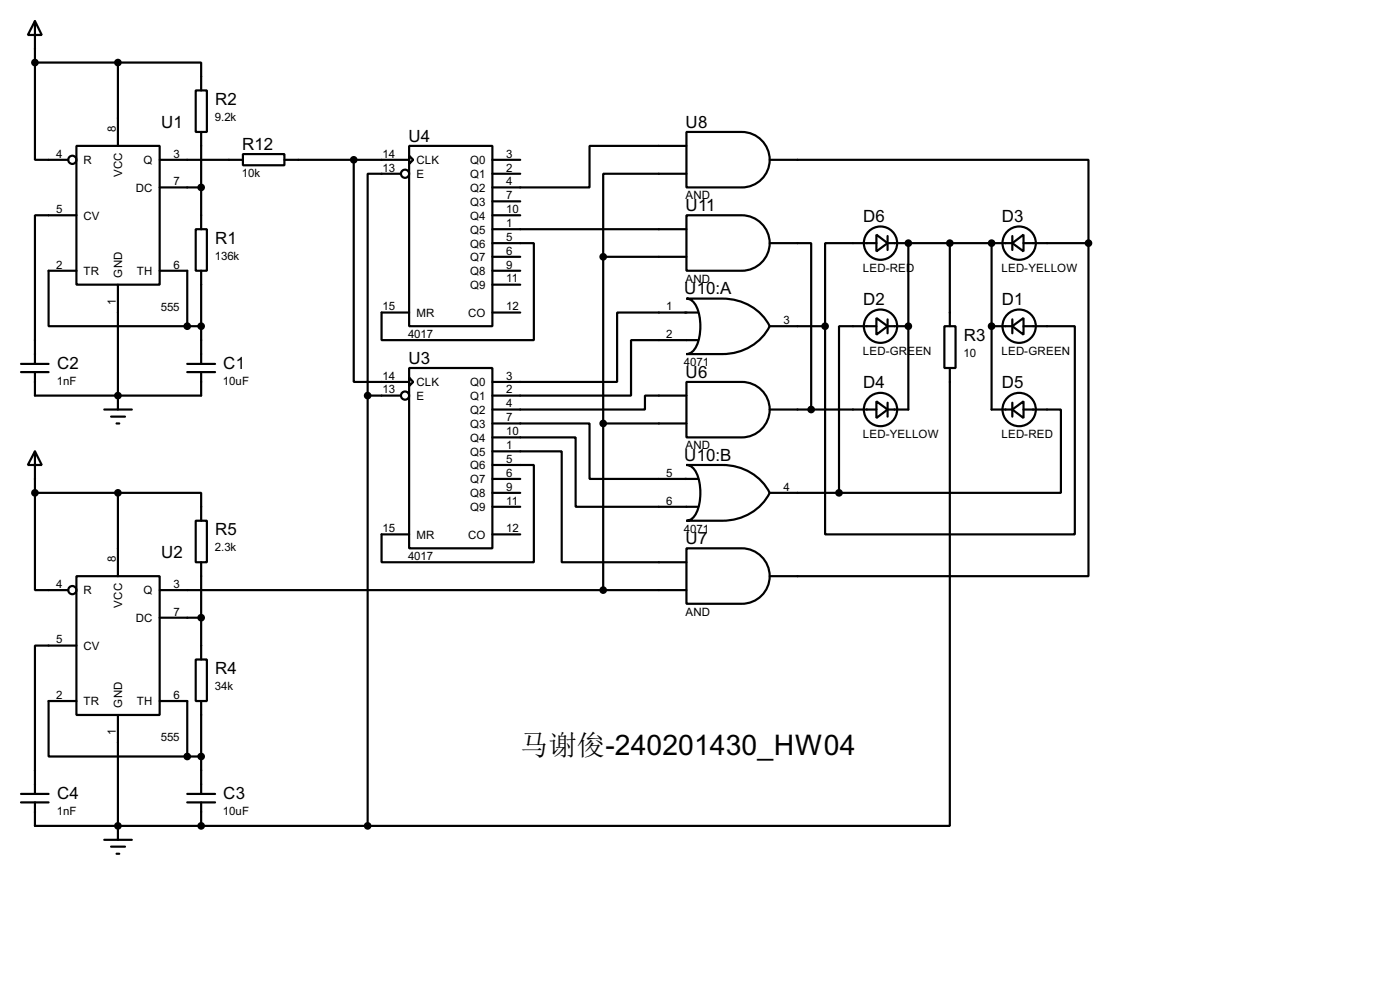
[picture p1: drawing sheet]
<svg xmlns="http://www.w3.org/2000/svg" width="256mm" height="180mm" viewBox="0 0 256 180" stroke-linecap="round" stroke-linejoin="round" font-family="sans-serif">
<g fill="none" stroke="#000" stroke-width=".4">
<path d="M6.4 3.9l1.3 2.5h-2.6zM6.4 11.5v17.8h6.1M6.4 3.9v7.6M6.4 11.5h15.2M21.6 11.5h15.3v5.1M21.6 11.5v15.2M35.9 16.6h2v7.6h-2zM14 26.7h15.3v25.4h-15.3zM14 39.4h-7.6v27.2M29.3 34.3h7.6M29.3 29.3h15.2M36.9 24.2v17.8"/>
<path d="M44.5 28.2h7.6v2.1h-7.6zM52.1 29.3h22.9M64.8 29.3v40.6h10.2M73.5 31.8h-6.1v40.6M75 26.7h15.2v33h-15.2zM75 28.5l.7 .8-.7 .7zM90.2 29.3h5.1M90.2 39.4h5.1M90.2 31.8h5.1M90.2 36.9h5.1M125.8 24.2h10.1a5.1 5.1 0 0 1 5.1 5 5.1 5.1 0 0 1-5.1 5.1h-10.1zM125.8 39.4h10.1a5.1 5.1 0 0 1 5.1 5.1 5.1 5.1 0 0 1-5.1 5.1h-10.1z"/>
<path d="M125.8 26.7h-17.8v7.6h-17.8M125.8 31.8h-15.3v15.2M141 29.3h58.4v15.2M14 49.6h-5.1v10.1h25.4M21.6 52.1v22.9M29.3 49.6h5v10.1M34.3 59.7h2.6M35.9 42h2v7.6h-2zM36.9 49.6v17M90.2 44.5h7.6v17.8h-27.9v-5.1h5.1M90.2 42h35.6M90.2 47h5.1"/>
<path d="M90.2 49.6h5.1M90.2 57.2h5.1M90.2 52.1h5.1M110.5 47h15.3M110.5 47v61M125.8 54.7h6.6a9.5 9.5 0 0 1 8.6 5 9.5 9.5 0 0 1-8.6 5.1h-6.6a2.2 2.2 0 0 0 1.8-1.5 9.2 9.2 0 0 0-.4-7.8l-.9-.7zM127.8 57.2h-14.7v12.7h-22.9M141 44.5h7.6v30.5M141 59.7h10.2M151.2 59.7v38.1h45.7v-38.1h-9.4M160.6 58.2l2 1.5-2 1.6zM160.6 43l2 1.5-2 1.5z"/>
<path d="M160.6 44.5h-9.4v15.2M160.6 59.7h-6.9v30.5M162.6 59.7h3.8M162.6 44.5h22.9M162.6 43.2v2.6M162.6 58.5v2.5M166.4 44.5v30.5h-3.8M173 59.7h2.1v7.7h-2.1zM174 44.5v15.2M181.7 59.7h3.8M181.7 44.5v30.5h3.8M185.5 59.7l2-1.5v3.1z"/>
<path d="M185.5 44.5l2-1.5v3zM185.5 43.2v2.6M185.5 58.5v2.5M187.5 44.5h11.9M199.4 44.5v61h-58.4M3.9 66.6h5M3.9 68.1h5M6.4 68.1v4.3h30.5v-4.3M19.1 75h5.1M20.4 76.3h2.5M21.4 77.5h.5M34.3 66.6h5.1"/>
<path d="M34.3 68.1h5.1M67.4 72.4h6.1M67.4 72.4v78.8M75 67.4h15.2v33h-15.2zM75 69.1l.7 .8-.7 .8zM90.2 77.5h17.8v10.2h19.8M110.5 77.5h15.3M125.8 69.9h10.1a5.1 5.1 0 0 1 5.1 5.1 5.1 5.1 0 0 1-5.1 5.1h-10.1zM125.8 72.4h-7.6v2.6h-28M127.8 62.3h-12.2v10.1h-25.4M141 75h19.6M160.6 73.5l2 1.5-2 1.5z"/>
<path d="M162.6 73.7v2.6M174 67.4v83.8h-106.6M185.5 75l2-1.5v3zM185.5 73.7v2.6M187.5 75h6.9v15.2h-40.7M6.4 82.6l1.3 2.5h-2.6zM6.4 90.2v17.8h6.1M6.4 82.6v7.6M6.4 90.2h15.2M21.6 90.2h15.3v5.1M21.6 90.2v15.3M35.9 95.3h2v7.6h-2z"/>
<path d="M90.2 85.1h7.6v17.8h-27.9v-5.1h5.1M90.2 82.6h12.7v20.3h22.9M90.2 80.1h15.3v12.7h22.3M90.2 90.2h5.1M90.2 97.8h5.1M90.2 87.7h5.1M90.2 92.8h5.1M125.8 85.1h6.6a9.6 9.6 0 0 1 8.6 5.1 9.5 9.5 0 0 1-8.6 5.1h-6.6a2.2 2.2 0 0 0 1.8-1.5 9.3 9.3 0 0 0-.4-7.8l-.9-.8zM141 90.2h12.7M14 105.5h15.3v25.4h-15.3zM14 118.2h-7.6v27.1M29.3 113.1h7.6"/>
<path d="M29.3 108h96.5M36.9 102.9v17.8M125.8 100.4h10.1a5.1 5.1 0 0 1 5.1 5 5.1 5.1 0 0 1-5.1 5.1h-10.1zM14 128.3h-5.1v10.2h25.4M21.6 130.9v22.8M29.3 128.3h5v10.2M34.3 138.5h2.6M35.9 120.7h2v7.6h-2zM36.9 128.3v17M3.9 145.3h5M3.9 146.9h5M6.4 146.9v4.3h61"/>
<path d="M19.1 153.7h5.1M20.4 155h2.5M21.4 156.3h.5M34.3 145.3h5.1M34.3 146.9h5.1M36.9 146.9v4.3"/>
<circle cx="13.2" cy="29.3" r=".75"/>
<circle cx="74.2" cy="31.8" r=".75"/>
<circle cx="161.3" cy="44.5" r="3.1"/>
<circle cx="161.3" cy="59.7" r="3.1"/>
<circle cx="186.7" cy="44.5" r="3.1"/>
<circle cx="186.7" cy="59.7" r="3.1"/>
<circle cx="74.2" cy="72.4" r=".75"/>
<circle cx="161.3" cy="75" r="3.1"/>
<circle cx="186.7" cy="75" r="3.1"/>
<circle cx="13.2" cy="108" r=".75"/>
</g>
<g fill="#000">
<circle cx="166.4" cy="59.7" r=".2"/>
<circle cx="166.4" cy="44.5" r=".2"/>
<circle cx="181.7" cy="59.7" r=".2"/>
<circle cx="181.7" cy="44.5" r=".2"/>
<circle cx="21.6" cy="72.4" r=".2"/>
<circle cx="21.6" cy="151.2" r=".2"/>
<circle cx="36.9" cy="151.2" r=".2"/>
</g>
<g fill="#000" stroke="#000" stroke-width=".4">
<circle cx="6.4" cy="11.5" r=".5"/>
<circle cx="21.6" cy="11.5" r=".5"/>
<circle cx="36.8" cy="34.3" r=".5"/>
<circle cx="64.8" cy="29.3" r=".5"/>
<circle cx="34.3" cy="59.7" r=".5"/>
<circle cx="36.8" cy="59.7" r=".5"/>
<circle cx="110.5" cy="47" r=".5"/>
<circle cx="151.1" cy="59.7" r=".5"/>
<circle cx="166.4" cy="59.7" r=".5"/>
<circle cx="166.4" cy="44.5" r=".5"/>
<circle cx="174" cy="44.5" r=".5"/>
<circle cx="181.6" cy="44.5" r=".5"/>
<circle cx="181.6" cy="59.7" r=".5"/>
<circle cx="199.4" cy="44.5" r=".5"/>
<circle cx="21.6" cy="72.4" r=".5"/>
<circle cx="67.3" cy="72.4" r=".5"/>
<circle cx="110.5" cy="77.5" r=".5"/>
<circle cx="148.6" cy="75" r=".5"/>
<circle cx="6.4" cy="90.2" r=".5"/>
<circle cx="21.6" cy="90.2" r=".5"/>
<circle cx="153.7" cy="90.2" r=".5"/>
<circle cx="36.8" cy="113.1" r=".5"/>
<circle cx="110.5" cy="108" r=".5"/>
<circle cx="34.3" cy="138.5" r=".5"/>
<circle cx="36.8" cy="138.5" r=".5"/>
<circle cx="21.6" cy="151.2" r=".5"/>
<circle cx="36.8" cy="151.2" r=".5"/>
<circle cx="67.3" cy="151.2" r=".5"/>
</g>
<text font-size="5.2" x="95.3" y="138.2">马谢俊-240201430_HW04</text>
<g font-size="3.5">
<text x="29.5" y="23.3">U1</text>
<text x="39.4" y="19.2">R2</text>
<text x="125.6" y="23.3">U8</text>
<text x="44.4" y="27.4">R12</text>
<text x="74.8" y="25.9">U4</text>
<text x="125.6" y="38.6">U11</text>
<text x="158.1" y="40.7">D6</text>
<text x="183.5" y="40.7">D3</text>
<text x="39.4" y="44.6">R1</text>
<text x="125.4" y="53.9">U10:A</text>
<text x="158.1" y="55.9">D2</text>
<text x="183.5" y="55.9">D1</text>
<text x="176.6" y="62.4">R3</text>
<text x="10.5" y="67.5">C2</text>
<text x="40.9" y="67.5">C1</text>
<text x="74.8" y="66.6">U3</text>
<text x="125.6" y="69.1">U6</text>
<text x="158.1" y="71.1">D4</text>
<text x="183.5" y="71.1">D5</text>
<text x="125.4" y="84.3">U10:B</text>
<text x="39.4" y="98">R5</text>
<text x="125.6" y="99.6">U7</text>
<text x="29.5" y="102.1">U2</text>
<text x="39.4" y="123.4">R4</text>
<text x="10.5" y="146.3">C4</text>
<text x="40.9" y="146.3">C3</text>
</g>
<g font-size="2.4">
<text x="39.4" y="22.2">9.2k</text>
<text x="10.3" y="28.9">4</text>
<text x="21.2" y="24.2" transform="rotate(-90 21.2 24.2)">8</text>
<text x="31.8" y="28.9">3</text>
<text x="70.1" y="28.9">14</text>
<text x="92.8" y="28.9">3</text>
<text x="15.3" y="30">R</text>
<text x="22.4" y="32.5" transform="rotate(-90 22.4 32.5)">VCC</text>
<text x="24.9" y="35.1">DC</text>
<text x="26.3" y="30">Q</text>
<text x="31.8" y="33.9">7</text>
<text x="44.3" y="32.5">10k</text>
<text x="70.1" y="31.4">13</text>
<text x="76.3" y="30">CLK</text>
<text x="76.3" y="32.6">E</text>
<text x="86.1" y="30">Q0</text>
<text x="86.1" y="32.6">Q1</text>
<text x="86.1" y="35.1">Q2</text>
<text x="92.8" y="31.4">2</text>
<text x="92.8" y="33.9">4</text>
<text x="10.3" y="39">5</text>
<text x="15.3" y="40.2">CV</text>
<text x="86.1" y="37.7">Q3</text>
<text x="86.1" y="40.2">Q4</text>
<text x="92.8" y="36.5">7</text>
<text x="92.8" y="39">10</text>
<text x="92.8" y="41.6">1</text>
<text x="125.6" y="36.5">AND</text>
<text x="39.4" y="47.6">136k</text>
<text x="86.1" y="42.7">Q5</text>
<text x="86.1" y="45.3">Q6</text>
<text x="86.1" y="47.8">Q7</text>
<text x="92.8" y="44.1">5</text>
<text x="92.8" y="46.6">6</text>
<text x="10.3" y="49.2">2</text>
<text x="15.3" y="50.4">TR</text>
<text x="22.4" y="50.8" transform="rotate(-90 22.4 50.8)">GND</text>
<text x="25.1" y="50.4">TH</text>
<text x="31.8" y="49.2">6</text>
<text x="86.1" y="50.4">Q8</text>
<text x="86.1" y="52.9">Q9</text>
<text x="92.8" y="49.2">9</text>
<text x="92.8" y="51.7">11</text>
<text x="125.6" y="51.8">AND</text>
<text x="158.1" y="49.7">LED-RED</text>
<text x="183.5" y="49.7">LED-YELLOW</text>
<text x="21.2" y="55.8" transform="rotate(-90 21.2 55.8)">1</text>
<text x="29.5" y="56.8">555</text>
<text x="70.1" y="56.8">15</text>
<text x="76.3" y="58">MR</text>
<text x="85.7" y="58">CO</text>
<text x="92.8" y="56.8">12</text>
<text x="122.1" y="56.8">1</text>
<text x="143.6" y="59.3">3</text>
<text x="74.8" y="61.9">4017</text>
<text x="122.1" y="61.9">2</text>
<text x="158.1" y="64.9">LED-GREEN</text>
<text x="176.5" y="65.4">10</text>
<text x="183.5" y="64.9">LED-GREEN</text>
<text x="10.4" y="70.4">1nF</text>
<text x="40.9" y="70.4">10uF</text>
<text x="70.1" y="69.5">14</text>
<text x="70.1" y="72">13</text>
<text x="76.3" y="70.7">CLK</text>
<text x="86.1" y="70.7">Q0</text>
<text x="92.8" y="69.5">3</text>
<text x="92.8" y="72">2</text>
<text x="125.3" y="67">4071</text>
<text x="76.3" y="73.2">E</text>
<text x="86.1" y="73.2">Q1</text>
<text x="86.1" y="75.8">Q2</text>
<text x="92.8" y="74.6">4</text>
<text x="92.8" y="77.1">7</text>
<text x="86.1" y="78.3">Q3</text>
<text x="86.1" y="80.8">Q4</text>
<text x="86.1" y="83.4">Q5</text>
<text x="92.8" y="79.7">10</text>
<text x="92.8" y="82.2">1</text>
<text x="125.6" y="82.2">AND</text>
<text x="158.1" y="80.2">LED-YELLOW</text>
<text x="183.5" y="80.2">LED-RED</text>
<text x="86.1" y="85.9">Q6</text>
<text x="86.1" y="88.5">Q7</text>
<text x="92.8" y="84.7">5</text>
<text x="92.8" y="87.3">6</text>
<text x="92.8" y="89.8">9</text>
<text x="122.1" y="87.3">5</text>
<text x="143.6" y="89.8">4</text>
<text x="86.1" y="91">Q8</text>
<text x="86.1" y="93.6">Q9</text>
<text x="92.8" y="92.4">11</text>
<text x="122.1" y="92.4">6</text>
<text x="39.4" y="100.9">2.3k</text>
<text x="70.1" y="97.4">15</text>
<text x="76.3" y="98.6">MR</text>
<text x="85.7" y="98.6">CO</text>
<text x="92.8" y="97.4">12</text>
<text x="125.3" y="97.5">4071</text>
<text x="10.3" y="107.6">4</text>
<text x="21.2" y="102.9" transform="rotate(-90 21.2 102.9)">8</text>
<text x="31.8" y="107.6">3</text>
<text x="74.8" y="102.6">4017</text>
<text x="15.3" y="108.8">R</text>
<text x="22.4" y="111.2" transform="rotate(-90 22.4 111.2)">VCC</text>
<text x="24.9" y="113.9">DC</text>
<text x="26.3" y="108.8">Q</text>
<text x="31.8" y="112.7">7</text>
<text x="125.6" y="112.7">AND</text>
<text x="10.3" y="117.8">5</text>
<text x="15.3" y="119">CV</text>
<text x="10.3" y="127.9">2</text>
<text x="15.3" y="129.1">TR</text>
<text x="22.4" y="129.5" transform="rotate(-90 22.4 129.5)">GND</text>
<text x="25.1" y="129.1">TH</text>
<text x="31.8" y="127.9">6</text>
<text x="39.4" y="126.3">34k</text>
<text x="21.2" y="134.6" transform="rotate(-90 21.2 134.6)">1</text>
<text x="29.5" y="135.6">555</text>
<text x="10.4" y="149.2">1nF</text>
<text x="40.9" y="149.2">10uF</text>
</g>
</svg>
